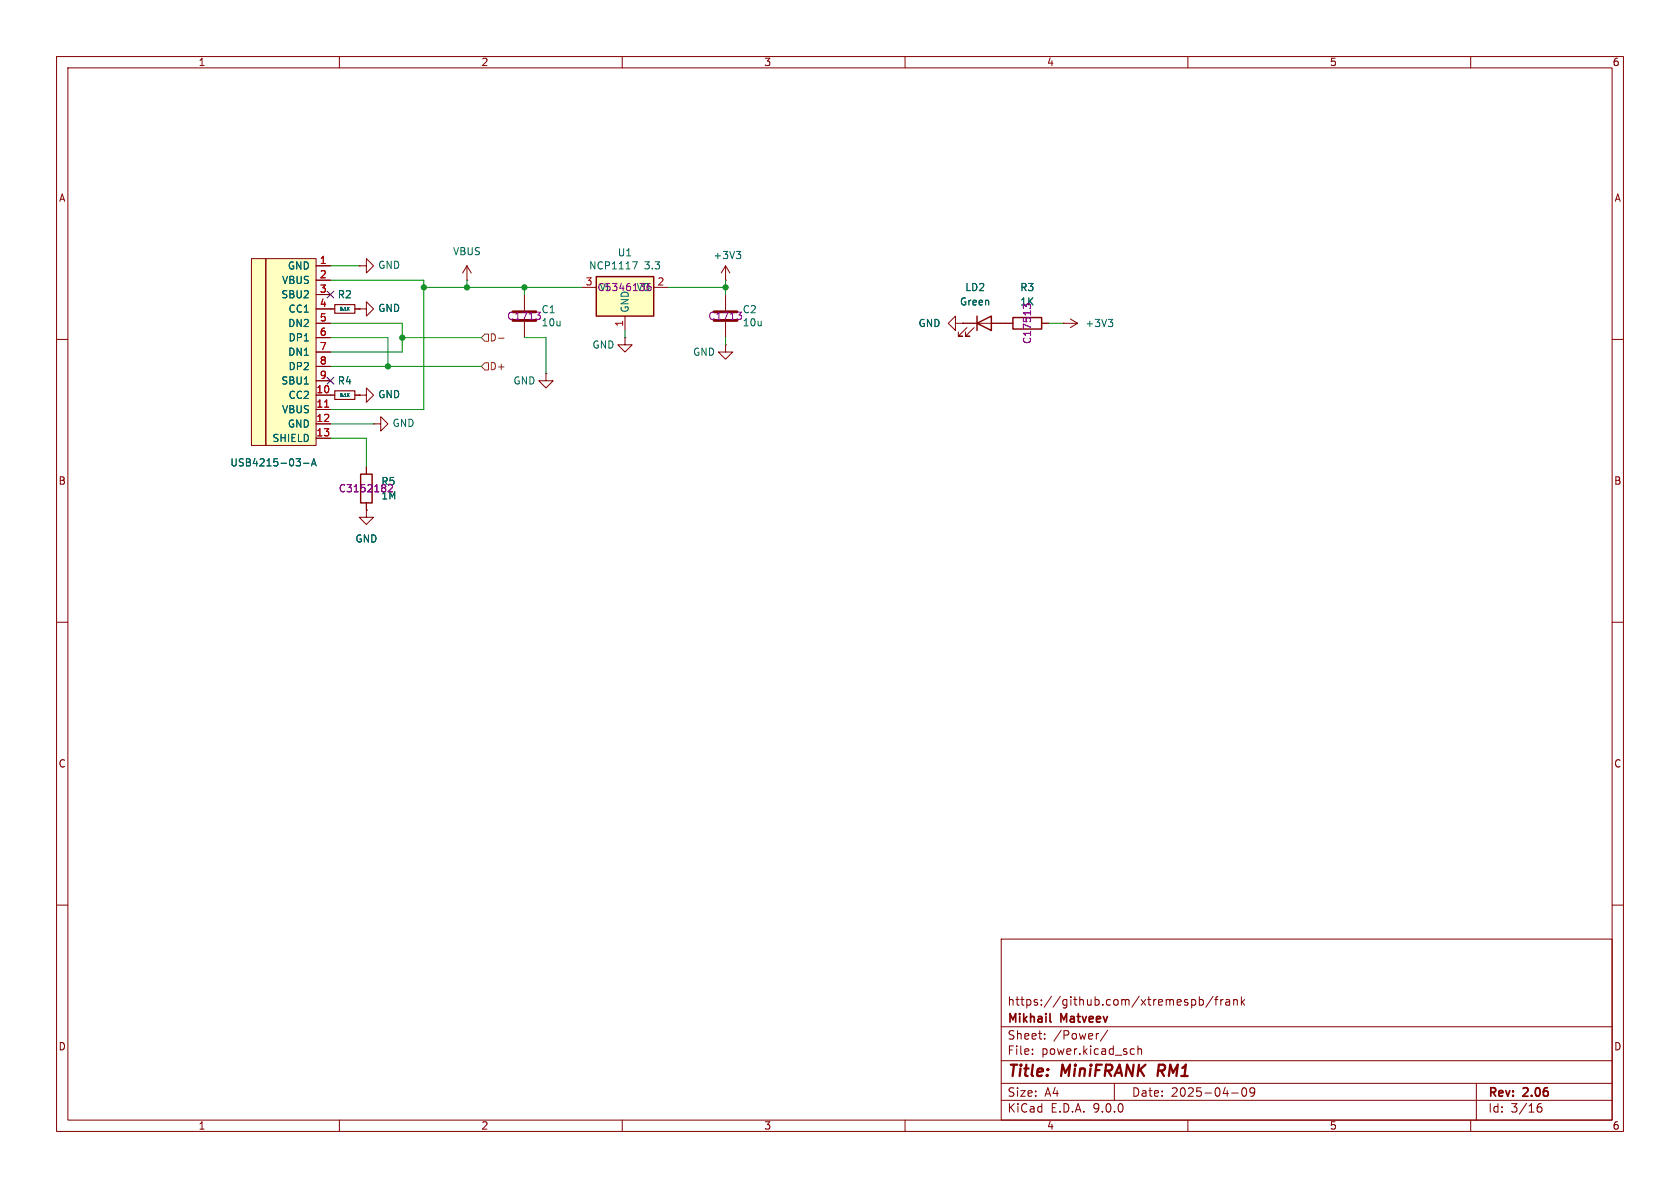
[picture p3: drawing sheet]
<svg xmlns="http://www.w3.org/2000/svg" width="297mm" height="210mm" viewBox="0 0 297 210" stroke-linecap="round" stroke-linejoin="round" font-family="sans-serif">
<g fill="none" stroke="#840000" stroke-width=".18">
<path d="M10 10h277v190h-277zM12 12h273v186h-273zM60 10v2M110 10v2M160 10v2M210 10v2M260 10v2M58.4 54.6h.8M62.7 54.6h.8M10 60h2M285 60h2M10 110h2"/>
<path d="M285 110h2M10 160h2M177 166h108v32h-108zM210.7 176.8l.4-.1 .3 .3v.4l-.2 .2h-.5M212 176.8l.5-.1 .2 .3v.4l-.1 .2h-.6M212 176.2v1.5M214.5 176.1l-1.3 2M214.7 176.7h.6M215.3 176.2l-.3 .2v1.3M215.8 176.7v1M216.2 176.7l-.2 .1-.2 .2M216.7 176.8h.6l.1 .9"/>
<path d="M217.4 177.1h-.5a.29 .29 0 0 0-.2 .3 .29 .29 0 0 0 .2 .3l.5-.1M218.1 176.8l.2-.1 .4 .1v.9M218.1 176.7v1M219.5 176.2v1.5M219.6 177.1l.4 .6M220 176.7l-.5 .6M285 160h2M60 198v2M110 198v2M160 198v2M177 194.5h108M177 191.5h108"/>
<path d="M177 187.5h108M177 181.5h108M182.5 186.3v.1M182.5 185.5v.1M184.7 183.6v.1M184.7 182.8v.1M194.2 182.7l-.2 .1M195.8 182.1l-1.3 2M197 191.5v3M200.1 185.4l.4 .1M200.5 186.3l-.4 .1M201.2 185.5l.2-.1 .3 .1 .1 .9"/>
<path d="M201.2 184.9v1.5M210 198v2M217.7 193.2h1.2M219.7 192.4l.2-.1a.81 .81 0 0 1 .6 .6 .81 .81 0 0 1-.3 .8l-.2 .1a.81 .81 0 0 1-.3-1.4zM221.8 192.9l-.3 .3h-.3l-.2-.3 .1-.5 .4-.1 .2 .1a.99 .99 0 0 1-.3 1.4h-.3M260 198v2M261 191.5v6.5M271.7 196l.3-.3h.5l.1 .3v.3l-.3 .3-.4-.1-.2-.2M272.5 195.1a.59 .59 0 0 0-.8 .6"/>
</g>
<path d="M204.9 188.2l-.3 2" fill="none" stroke="#840000" stroke-width=".4"/>
<path d="M185.6 180.5l.2 .2" fill="none" stroke="#840000" stroke-width=".3"/>
<path d="M59.2 53.8h3.5v1.6h-3.5z" fill="none" stroke="#840000" stroke-width=".2"/>
<path d="M61.5 54.5l.2 .3M61.7 54.3l-.3 .3" fill="none" stroke="#006464" stroke-width=".18"/>
<path d="M105.4 48.9h10.2v7h-10.2z" fill="#ffffc2"/>
<path d="M105.4 48.9h10.2v7h-10.2zM172.7 57.2l2.6-1.3v2.5zM172.7 55.9v2.5M179.1 56.1h5v2.1h-5z" fill="none" stroke="#840000" stroke-width=".25"/>
<g fill="none" stroke="#840000" stroke-width=".18">
<path d="M102.9 50.8h2.5M110.5 55.9v2.5M115.6 50.8h2.5M128.3 49.5h.1M128.3 47l-.8 1.3M128.3 47l.7 1.3M128.3 47v2.5M128.3 52.1v2.8M128.3 56.9v2.8M168.9 57.2v-1.3l-1.3 1.3 1.3 1.2v-1.2h1.3M170.2 57.2h.1M170.2 57.2h8.9"/>
<path d="M170.9 57.9l-1.5 1.5h.8h-.8v-.7M172.2 57.9l-1.5 1.5h.7h-.7v-.7M184.1 57.2h1.3M188 57.2h.1M188 57.2h2.5M189.2 56.4l1.3 .8M190.5 57.2l-1.3 .7M58.4 69.9h.8M62.7 69.9h.8M63.5 69.9h1.3v-1.3l1.2 1.3-1.2 1.2v-1.2M63.5 69.9h.1"/>
</g>
<path d="M111.8 46.3h.9l-.6 1.2M130.2 44.4h.7l-.4 .5M130.7 44.9l.2 .3v.3l-.2 .2M195.9 56.5h.8l-.4 .4M196.5 56.9l.2 .3v.3l-.2 .2M61.5 69.8l.2 .3M61.7 69.6l-.3 .3" fill="none" stroke="#006464" stroke-width=".18"/>
<path d="M126.2 55.1h4.1M126.2 56.6h4.1" fill="none" stroke="#840000" stroke-width=".51"/>
<path d="M130.3 55.2h.8l-.4 .5" fill="none" stroke="#840084" stroke-width=".18"/>
<path d="M59.2 69.1h3.5v1.5h-3.5z" fill="none" stroke="#840000" stroke-width=".2"/>
<g fill="#ffffc2">
<path d="M44.4 45.7h2.6v33h-2.6z"/>
<path d="M47 45.7h8.9v33h-8.9z"/>
</g>
<g fill="none" stroke="#840000" stroke-width=".18">
<path d="M44.4 45.7h2.6v33h-2.6zM47 45.7h8.9v33h-8.9zM55.9 47h2.5M55.9 49.5h2.5M55.9 52.1h2.5M55.9 54.6h3.3M55.9 57.2h2.5M55.9 59.7h2.5M62.7 54.6h.8M63.5 47h1.3v-1.3l1.2 1.3-1.2 1.3v-1.3M63.5 47h.1M63.5 54.6h1.3v-1.3l1.2 1.3-1.2 1.3v-1.3"/>
<path d="M63.5 54.6h.1M82.5 49.5h.1M82.5 47l-.7 1.3M82.5 47l.8 1.3M82.5 47v2.5M92.7 52.1v2.8M92.7 56.9v2.8M110.5 59.7v1.3h1.3l-1.3 1.2-1.3-1.2h1.3M110.5 59.7h.1M170.2 57.2h.1M170.2 57.2h2.5M175.3 57.2h3.8"/>
<path d="M184.1 57.2h1.3M55.9 62.2h2.5M55.9 64.8h2.5M55.9 67.3h2.5M55.9 69.9h3.3M55.9 72.4h2.5M55.9 74.9h2.5M55.9 77.5h2.5M62.7 69.9h.8M63.5 69.9h.1M66 74.9h1.3v-1.2l1.3 1.2-1.3 1.3v-1.3M66 74.9h.1"/>
<path d="M96.5 66v1.3h1.3l-1.3 1.3-1.3-1.3h1.3M96.5 66h.1M128.3 61v1.2h1.2l-1.2 1.3-1.3-1.3h1.3M128.3 61h.1M64.8 90.2v1.2h1.2l-1.2 1.3-1.3-1.3h1.3M64.8 90.2h.1M64.8 82.6v1.2M64.8 88.9v1.3"/>
</g>
<path d="M57.4 72h.7" fill="none" stroke="#a90000" stroke-width=".18"/>
<path d="M61.5 54.5l.2 .3M61.7 54.3l-.3 .3M61.5 69.8l.2 .3M61.7 69.6l-.3 .3M52.3 81.1h.8l-.4 .5M53.1 81.7v.5M53.7 81.9h.9M55.1 82.4l.4-1.3 .4 1.3M55.2 82h.6" fill="none" stroke="#006464" stroke-width=".18"/>
<path d="M90.7 55.1h4M90.7 56.6h4" fill="none" stroke="#840000" stroke-width=".51"/>
<path d="M94.7 55.2h.8l-.4 .5M69.3 86.2l-.7 .7" fill="none" stroke="#840084" stroke-width=".18"/>
<path d="M63.8 83.8h2v5.1h-2z" fill="none" stroke="#840000" stroke-width=".25"/>
<path d="M85.7 59.1h.7v1.2h-.7l-.6-.6zM88.1 59.8h1M85.7 64.1h.7v1.3h-.7l-.6-.6z" fill="none" stroke="#725600" stroke-width=".18"/>
<g fill="none" stroke="#009600" stroke-width=".18">
<path d="M58.4 49.5h16.5v22.9h-16.5M58.4 57.2h12.7v5h-12.7M58.4 47h5.1M58.4 59.7h10.2v5.1M71.1 59.7h14M74.9 50.8h28M82.5 49.5v1.3M92.7 59.7h3.8v6.3M92.7 50.8v1.3M110.5 58.4v1.3M118.1 50.8h10.2M128.3 49.5v2.6"/>
<path d="M128.3 59.7v1.3M185.4 57.2h2.6M58.4 77.5h6.4v5.1M58.4 74.9h7.6M58.4 64.8h26.7"/>
</g>
<path d="M57.8 51.5l1.2 1.2M59 51.5l-1.2 1.2M57.8 66.7l1.2 1.2M59 66.7l-1.2 1.2" fill="none" stroke="#000084" stroke-width=".18"/>
<g fill="#009600" stroke="#009600" stroke-width=".18">
<circle cx="71.1" cy="59.7" r=".46"/>
<circle cx="68.6" cy="64.8" r=".46"/>
<circle cx="74.9" cy="50.8" r=".46"/>
<circle cx="82.5" cy="50.8" r=".46"/>
<circle cx="92.7" cy="50.8" r=".46"/>
<circle cx="128.3" cy="50.8" r=".46"/>
</g>
<g font-size="2.8" fill="#840000">
<text x="178" y="190.9">Title:</text>
<text x="187.7" y="190.9">MiniFRANK</text>
<text x="205.5" y="190.9">RM1</text>
</g>
<g font-size="2.1" fill="#840000">
<text x="178" y="178">https://github.com/xtremespb/frank</text>
<text x="178" y="184">Sheet:</text>
<text x="178" y="181.2">Mikhail</text>
<text x="186.2" y="184">/Power/</text>
<text x="187.6" y="181.2">Matveev</text>
<text x="178" y="186.7">File:</text>
<text x="184.1" y="186.7">power.kicad_sch</text>
<text x="178" y="196.9">KiCad</text>
<text x="178" y="194.1">Size:</text>
<text x="184.7" y="194.1">A4</text>
<text x="185.7" y="196.9">E.D.A.</text>
<text x="193.3" y="196.9">9.0.0</text>
<text x="200" y="194.1">Date:</text>
<text x="207" y="194.1">2025-04-09</text>
<text x="263" y="194.3">Rev:</text>
<text x="263" y="196.9">Id:</text>
<text x="267.1" y="196.9">3/16</text>
<text x="269.4" y="194.3">2.06</text>
</g>
<g font-size="1.8" fill="#840000">
<text x="35" y="11.9">1</text>
<text x="85" y="11.9">2</text>
<text x="135" y="11.9">3</text>
<text x="185" y="11.9">4</text>
<text x="235" y="11.9">5</text>
<text x="285" y="11.9">6</text>
<text x="10.3" y="35.9">A</text>
<text x="285.3" y="35.9">A</text>
<text x="10.3" y="85.9">B</text>
<text x="285.3" y="85.9">B</text>
<text x="10.3" y="135.9">C</text>
<text x="285.3" y="135.9">C</text>
<text x="10.3" y="185.9">D</text>
<text x="285.3" y="185.9">D</text>
<text x="35" y="199.9">1</text>
<text x="85" y="199.9">2</text>
<text x="135" y="199.9">3</text>
<text x="185" y="199.9">4</text>
<text x="235" y="199.9">5</text>
<text x="285" y="199.9">6</text>
</g>
<g font-size="1.8" fill="#006464">
<text x="50.8" y="47.9">GND</text>
<text x="66.8" y="47.7">GND</text>
<text x="80" y="45.3">VBUS</text>
<text x="104" y="47.8">NCP1117</text>
<text x="109.1" y="45.5">U1</text>
<text x="113.9" y="47.8">3.3</text>
<text x="126" y="46">+3V3</text>
<text x="49.6" y="52.9">SBU2</text>
<text x="49.8" y="50.4">VBUS</text>
<text x="59.6" y="52.9">R2</text>
<text x="170.5" y="51.7">LD2</text>
<text x="180.3" y="51.7">R3</text>
<text x="50.9" y="58">DN2</text>
<text x="50.9" y="55.5">CC1</text>
<text x="66.8" y="55.3">GND</text>
<text x="162.3" y="58">GND</text>
<text x="169.6" y="54.2">Green</text>
<text x="191.8" y="58">+3V3</text>
<text x="50.9" y="63.1">DN1</text>
<text x="50.9" y="60.6">DP1</text>
<text x="50.9" y="65.6">DP2</text>
<text x="104.6" y="61.8">GND</text>
<text x="122.4" y="63.1">GND</text>
<text x="49.6" y="68.2">SBU1</text>
<text x="50.9" y="70.7">CC2</text>
<text x="59.6" y="68.2">R4</text>
<text x="66.8" y="70.6">GND</text>
<text x="90.7" y="68.2">GND</text>
<text x="49.8" y="73.3">VBUS</text>
<text x="50.8" y="75.8">GND</text>
<text x="69.3" y="75.7">GND</text>
<text x="40.6" y="82.7">USB4215-03-A</text>
<text x="48.1" y="78.3">SHIELD</text>
<text x="62.7" y="96.1">GND</text>
</g>
<g font-size="1.8" fill="#a90000">
<text x="56.4" y="46.7">1</text>
<text x="56.4" y="49.3">2</text>
<text x="56.4" y="51.8">3</text>
<text x="103.4" y="50.5">3</text>
<text x="116.1" y="50.5">2</text>
<text x="56.4" y="54.4">4</text>
<text x="56.4" y="56.9">5</text>
<text x="56.4" y="59.4">6</text>
<text x="110.2" y="57.9" transform="rotate(-90 110.2 57.9)">1</text>
<text x="56.4" y="62">7</text>
<text x="56.4" y="64.5">8</text>
<text x="55.8" y="69.6">10</text>
<text x="56.4" y="67.1">9</text>
<text x="55.8" y="72.1">11</text>
<text x="55.8" y="74.7">12</text>
<text x="55.8" y="77.2">13</text>
</g>
<g font-size="1.8" fill="#840084">
<text x="105.5" y="51.7">C5346136</text>
<text x="105.9" y="51.7">VI</text>
<text x="112.4" y="51.7">VO</text>
<text x="89.6" y="56.7">C1713</text>
<text x="95.6" y="55.6">C1</text>
<text x="95.6" y="57.9">10u</text>
<text x="111.4" y="55.4" transform="rotate(-90 111.4 55.4)">GND</text>
<text x="125.1" y="56.7">C1713</text>
<text x="131.2" y="55.6">C2</text>
<text x="131.2" y="57.9">10u</text>
<text x="180.3" y="54.2">1K</text>
<text x="182.5" y="60.9" transform="rotate(-90 182.5 60.9)">C17513</text>
<text x="59.8" y="87.2">C3152182</text>
<text x="67.3" y="86">R5</text>
<text x="67.3" y="88.5">1M</text>
</g>
<g font-size="1.8" fill="#725600">
<text x="86.5" y="65.6">D+</text>
<text x="86.5" y="60.6">D-</text>
</g>
<g font-size=".7" fill="#006464">
<text x="60" y="55.1">5.1K</text>
<text x="60" y="70.3">5.1K</text>
</g>
</svg>
